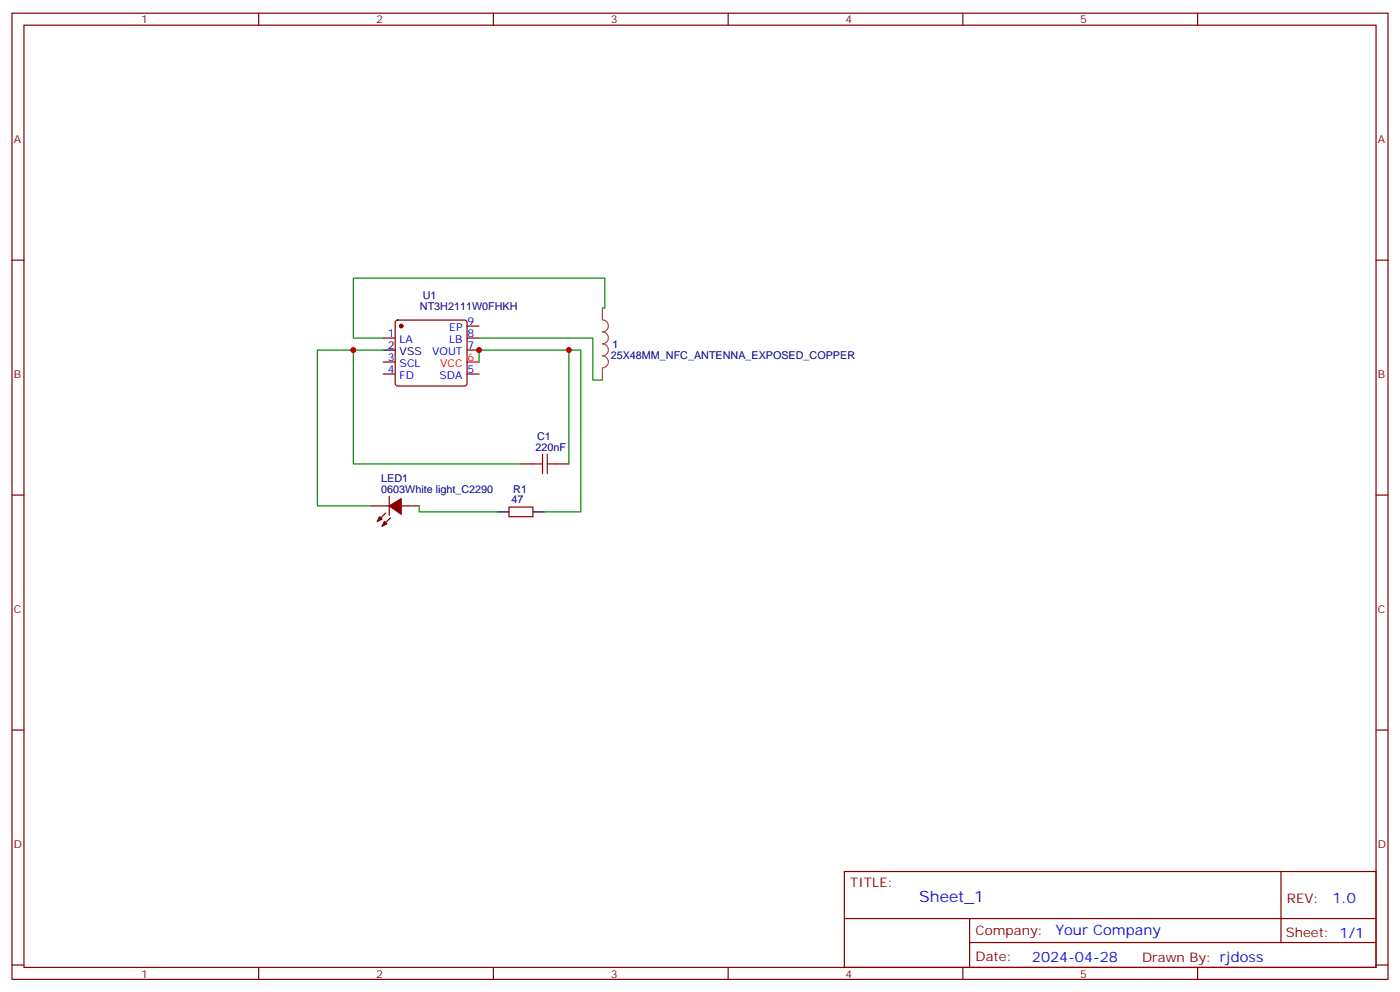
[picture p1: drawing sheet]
<svg xmlns="http://www.w3.org/2000/svg" width="412mm" height="292mm" viewBox="0 0 412 292" stroke-linecap="round" stroke-linejoin="round" font-family="sans-serif">
<g fill="none" stroke="#870000" stroke-width=".35">
<path d="M3.5 3.9h405.4v284.3h-405.4zM7.1 7.4h398.2v277.3h-398.2zM76.2 3.9v3.5M145.3 3.9v3.5M214.5 3.9v3.5M283.6 3.9v3.5M352.8 3.9v3.5M3.5 76.6h3.6M405.3 76.6h3.6M112.9 99.5h3.5M116.7 94.4l.4-.2h19.8l.5 .2 .2 .5v18l-.3 .5-.4 .2h-19.8l-.5-.2-.2-.5v-18zM137.6 96h3.5"/>
<path d="M137.6 99.5h3.5M112.9 110.1h3.5M112.9 106.5h3.5M137.6 103h3.5M137.6 110.1h3.5M153.5 136.5h3.5M164 136.5h3.6M3.5 145.7h3.6M109.4 148.9h5.3M113.6 151l-2.5 2.5M114.7 146v5.7M115 152.4l-2.5 2.5"/>
<path d="M118.2 148.9h5.3M149.9 149.2h7.1v2.8h-7.1zM405.3 145.7h3.6M3.5 214.8h3.6M405.3 214.8h3.6M248.7 256.5h156.6v28.2h-156.6zM377.3 256.5v20.9M248.7 270.3h156.5M285.6 277.4h119.6M285.6 270.3v14.1M3.5 284h3.6M76.2 284.7v3.5"/>
<path d="M145.3 284.7v3.5M214.5 284.7v3.5M283.6 284.7v3.5M352.8 284.7v3.5M405.3 284h3.6"/>
</g>
<path d="M137.6 106.5h3.5" fill="none" stroke="#f00" stroke-width=".35"/>
<path d="M112.9 103h3.5M146.4 150.6h3.5M157 150.6h3.5" fill="none" stroke="#000" stroke-width=".35"/>
<g fill="#870000" stroke="#870000" stroke-width=".35">
<path d="M111.8 152l.7 .8-1.4 .7z"/>
<path d="M113.2 153.5l.7 .7-1.4 .7z"/>
<path d="M114.7 148.9l3.5-2.1v4.5z"/>
<circle cx="118.2" cy="96" r=".53"/>
</g>
<path d="M157 136.5h2.8M159.8 133.7v5.6M161.2 133.7v5.6M161.2 136.5h2.8" fill="none" stroke="#a10000" stroke-width=".35"/>
<path d="M177.4 90.7v3.4a1.76 1.76 0 0 1 1.8 1.8 1.76 1.76 0 0 1-1.8 1.8 1.76 1.76 0 0 1 1.8 1.7 1.76 1.76 0 0 1-1.8 1.8 1.76 1.76 0 0 1 1.8 1.8 1.76 1.76 0 0 1-1.8 1.7 1.76 1.76 0 0 1 1.8 1.8 1.76 1.76 0 0 1-1.8 1.7M177.4 108.4v3.4" fill="none" stroke="#a64a4a" stroke-width=".35"/>
<path d="M141.1 99.5h33.5v12.3h2.8M177.4 90.7h.8v-8.9h-74.1v17.7h8.8M104.1 103h-10.6v45.9h15.9M112.9 103h-8.8v33.5h49.4M141.1 106.5v-3.5h26.5v33.5M167.6 103h3.5v47.6h-10.6M123.5 148.9v1.7h22.9" fill="none" stroke="#008700" stroke-width=".35"/>
<g fill="#c00">
<circle cx="141.1" cy="103" r=".88"/>
<circle cx="167.6" cy="103" r=".88"/>
<circle cx="104.1" cy="103" r=".88"/>
</g>
<text font-size="4.6" fill="#00f" x="270.8" y="265.5">Sheet_1</text>
<g font-size="4.2" fill="#00f">
<text x="392.5" y="265.7">1.0</text>
<text x="310.9" y="275.3">Your Company</text>
<text x="304" y="283.1">2024-04-28</text>
</g>
<g font-size="3.9" fill="#800">
<text x="250.5" y="261.1">TITLE:</text>
<text x="379.1" y="265.7">REV:</text>
<text x="287.4" y="275.3">Company:</text>
<text x="378.7" y="275.9">Sheet: 1/1</text>
<text x="287.4" y="282.9">Date:</text>
<text x="336.4" y="283">Drawn By: rjdoss</text>
</g>
<g font-size="3.2" fill="#800">
<text x="41.6" y="6.9">1</text>
<text x="110.8" y="6.9">2</text>
<text x="179.9" y="6.9">3</text>
<text x="249.1" y="6.9">4</text>
<text x="318.2" y="6.9">5</text>
<text x="4.1" y="42">A</text>
<text x="405.9" y="42">A</text>
<text x="4.1" y="111.1">B</text>
<text x="405.9" y="111.1">B</text>
<text x="4.1" y="180.3">C</text>
<text x="405.9" y="180.3">C</text>
<text x="4.1" y="249.4">D</text>
<text x="405.9" y="249.4">D</text>
<text x="41.6" y="287.7">1</text>
<text x="110.8" y="287.7">2</text>
<text x="179.9" y="287.7">3</text>
<text x="249.1" y="287.7">4</text>
<text x="318.2" y="287.7">5</text>
</g>
<g font-size="3.2" fill="#000080">
<text x="124.5" y="88">U1</text>
<text x="123.7" y="91.3">NT3H2111W0FHKH</text>
<text x="179.9" y="105.6">25X48MM_NFC_ANTENNA_EXPOSED_COPPER</text>
<text x="180.4" y="102.4">1</text>
<text x="158.2" y="129.4">C1</text>
<text x="157.7" y="132.6">220nF</text>
<text x="112.3" y="141.8">LED1</text>
<text x="112.3" y="145">0603White light_C2290</text>
<text x="150.7" y="148.2">47</text>
<text x="151.2" y="144.9">R1</text>
</g>
<g font-size="3.2" fill="#00f">
<text x="137.8" y="95.6">9</text>
<text x="114.2" y="99.1">1</text>
<text x="117.7" y="100.9">LA</text>
<text x="132.3" y="100.9">LB</text>
<text x="132.4" y="97.4">EP</text>
<text x="137.8" y="99.1">8</text>
<text x="114.2" y="106.2">3</text>
<text x="117.7" y="107.9">SCL</text>
<text x="127.3" y="104.4">VOUT</text>
<text x="137.8" y="102.7">7</text>
<text x="114.2" y="109.7">4</text>
<text x="117.7" y="111.5">FD</text>
<text x="129.5" y="111.5">SDA</text>
<text x="137.8" y="109.7">5</text>
</g>
<g font-size="3.2">
<text x="114.2" y="102.7">2</text>
<text x="117.7" y="104.4">VSS</text>
</g>
<g font-size="3.2" fill="#f00">
<text x="129.7" y="107.9">VCC</text>
<text x="137.8" y="106.2">6</text>
</g>
</svg>
